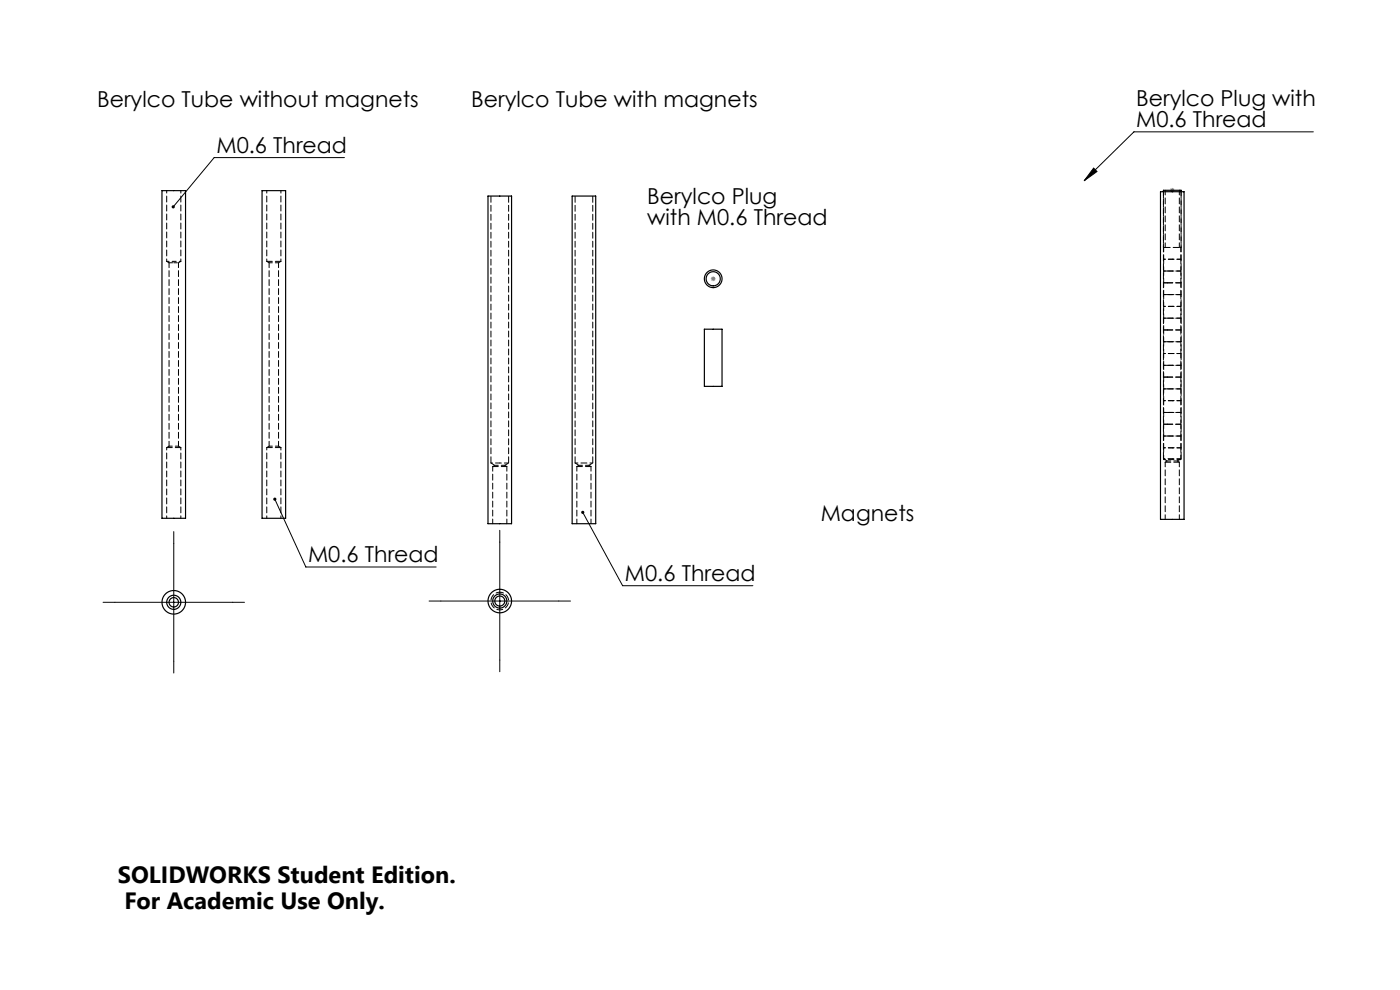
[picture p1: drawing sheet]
<svg xmlns="http://www.w3.org/2000/svg" width="297mm" height="210mm" viewBox="0 0 297 210" stroke-linecap="round" stroke-linejoin="round" font-family="sans-serif">
<path d="M73.1 33.4h-27.7l-8.7 10.5M232 35.7l.7 .7-2.7 1.9zM278.6 28h-38l-10.6 10.3M36.9 115.3v25M58.3 105.9l6.6 14.4h27.6M106 115v25M123.6 108.7l8.5 15.5h27.6M24.4 127.8h25M93.5 127.5h25" fill="none" stroke="#000" stroke-width=".21"/>
<path d="M248.7 39.9v1M150.8 59.1h1M150.9 58.8l.8 .7M151.3 58.6v1M151.7 58.8l-.8 .7M248.2 40.4h1M248.3 40l.7 .7M249 40l-.7 .7" fill="none" stroke="#808080" stroke-width=".21"/>
<path d="M36.9 115.3v-2.5M106 115v-2.5M24.4 127.8h-2.5M49.4 127.8h2.5M93.5 127.5h-2.5M106 140v2.5M118.5 127.5h2.5M36.9 140.3v2.5" fill="none" stroke="#000" stroke-width=".21" stroke-dasharray="15.2 1.3 1.3 1.3"/>
<path d="M123.4 108.4a.34 .34 0 0 0 .1 .6 .34 .34 0 0 0 .5-.3 .34 .34 0 0 0-.5-.3l.1 .3zM36.5 43.6l-.1 .3 .1 .2 .2-.2-.2 .2a.34 .34 0 0 0 .5 0 .34 .34 0 0 0 0-.5 .34 .34 0 0 0-.5 0zM58.1 105.6a.34 .34 0 0 0 .1 .6 .34 .34 0 0 0 .4-.3 .34 .34 0 0 0-.4-.3l.1 .3zM232 35.7l.7 .7-2.7 1.9z" fill="#000"/>
<g fill="none" stroke="#000" stroke-width=".25">
<path d="M34.4 40.4h5v69.5h-5zM55.6 40.4h5v69.5h-5zM103.5 41.6h5v69.5h-5zM121.4 41.6h5v69.5h-5zM246.2 40.7h5v69.5h-5zM246.8 40.7v-.3h3.8v.3M149.4 69.8h3.8v12.2h-3.8z"/>
<circle cx="151.3" cy="59.1" r="1.87"/>
<circle cx="151.3" cy="59.1" r="1.5"/>
<circle cx="36.9" cy="127.8" r="1.5"/>
<circle cx="36.9" cy="127.8" r="1"/>
<circle cx="36.9" cy="127.8" r="2.5"/>
<circle cx="106" cy="127.5" r="1.06"/>
<circle cx="106" cy="127.5" r="1.5"/>
<circle cx="106" cy="127.5" r="2.5"/>
</g>
<g fill="none" stroke="#000" stroke-width=".21" stroke-dasharray="1.3 .6" stroke-dashoffset=".9">
<path d="M246.9 55h1.8M246.9 57.5h1.8M248.7 55h1.8M248.7 57.5h1.8M246.9 65h1.8M246.9 62.5h1.8M246.9 75h1.8M246.9 72.5h1.8M246.9 77.5h1.8M246.9 67.5h1.8M248.7 65h1.8M248.7 62.5h1.8"/>
<path d="M248.7 75h1.8M248.7 72.5h1.8M248.7 77.5h1.8M248.7 67.5h1.8M104.1 98.2h1.9M106 98.2h1.9M246.8 97.3h1.9M246.9 95h1.8M246.9 92.5h1.8M246.9 85h1.8M246.9 82.5h1.8M246.9 87.5h1.8"/>
<path d="M246.9 97.5h1.8M248.7 97.3h1.9M248.7 95h1.8M248.7 92.5h1.8M248.7 85h1.8M248.7 82.5h1.8M248.7 87.5h1.8M248.7 97.5h1.8"/>
</g>
<path d="M35.9 55.7h1M36.9 55.7h1M104.1 98.2l.9 .5M107.1 98.7h-2.1M107.1 98.7l.8-.5M122 98.2l.8 .5M124.9 98.7h-2.1M124.9 98.7l.9-.5M246.8 97.3l.8 .5M249.8 97.8h-2.2M249.8 97.8l.8-.5M106 125.6a1.88 1.88 0 0 1 1.7 2.7 1.88 1.88 0 0 1-3.2 .3 1.88 1.88 0 0 1 1.2-3h.3" fill="none" stroke="#000" stroke-width=".21" stroke-dasharray="1.3 .6" stroke-dashoffset=".5"/>
<path d="M56.6 55.4h3M38.4 94.9h-3M59.6 94.9h-3M107.5 99h-3M125.4 99h-3M250.2 98h-3" fill="none" stroke="#000" stroke-width=".21" stroke-dasharray="1.3 .6" stroke-dashoffset=".1"/>
<path d="M104.1 41.6v56.6M122 41.6v56.6M246.8 40.7v56.6M107.9 98.2v-56.6M125.8 98.2v-56.6M250.6 97.3v-56.6" fill="none" stroke="#000" stroke-width=".21" stroke-dasharray="1.3 .6" stroke-dashoffset="-.1"/>
<g fill="none" stroke="#000" stroke-width=".21" stroke-dasharray="1.3 .6">
<path d="M35.4 55.4l.5 .3M37.9 55.7l.5-.3M56.6 55.4l.5 .3M59.1 55.7l.5-.3M250.3 52.5h.3M35.9 94.6l-.5 .3M38.4 94.9l-.5-.3M57.1 94.6l-.5 .3M59.6 94.9l-.5-.3M105 98.7l-.5 .3M107.5 99l-.4-.3M122.8 98.7l-.4 .3"/>
<path d="M125.4 99l-.5-.3M247.6 97.8l-.4 .2M250.2 98l-.4-.2"/>
</g>
<g fill="none" stroke="#000" stroke-width=".21" stroke-dasharray="1.3 .6" stroke-dashoffset=".3">
<path d="M246.9 60v2.5M246.9 52.5v2.5M246.9 55v2.5M246.9 57.5v2.5M247.2 40.4v12.1M250.2 52.5v-12.1M250.5 55v-2.5M250.5 57.5v-2.5M250.5 60v-2.5M246.9 70v2.5M246.9 80v2.5M246.9 62.5v2.5"/>
<path d="M246.9 72.5v2.5M246.9 75v2.5M246.9 65v2.5M246.9 77.5v2.5M246.9 67.5v2.5M250.5 72.5v-2.5M250.5 62.5v-2.5M250.5 65v-2.5M250.5 75v-2.5M250.5 77.5v-2.5M250.5 67.5v-2.5M250.5 80v-2.5"/>
<path d="M250.5 70v-2.5M104.5 99v12.1M122.4 99v12.1M246.9 92.5v2.5M246.9 82.5v2.5M246.9 90v2.5M246.9 85v2.5M246.9 95v2.5M246.9 87.5v2.5M247.2 98v12.2M250.5 82.5v-2.5M250.5 95v-2.5"/>
<path d="M250.5 85v-2.5M250.5 92.5v-2.5M250.5 87.5v-2.5M250.5 97.5v-2.5M250.5 90v-2.5M107.5 111.1v-12.1M125.4 111.1v-12.1M250.2 110.2v-12.2"/>
</g>
<path d="M122 98.2h3.8" fill="none" stroke="#000" stroke-width=".21" stroke-dasharray="1.3 .6" stroke-dashoffset=".7"/>
<path d="M35.4 55.4h1.5M35.4 40.4v15M36.9 55.4h1.5M38.4 55.4v-15M56.6 40.4v15M59.6 55.4v-15M35.4 94.9v15M56.6 94.9v15M38.4 109.9v-15M59.6 109.9v-15" fill="none" stroke="#000" stroke-width=".21" stroke-dasharray="1.3 .6" stroke-dashoffset=".8"/>
<path d="M57.1 55.7h2M37.9 94.6h-2M59.1 94.6h-2" fill="none" stroke="#000" stroke-width=".21" stroke-dasharray="1.3 .6" stroke-dashoffset=".6"/>
<g fill="none" stroke="#000" stroke-width=".21" stroke-dasharray="1.3 .6" stroke-dashoffset=".2">
<path d="M35.9 55.7v38.9M57.1 55.7v38.9M250.5 60h-2.8M250.5 57.5h-2.8M250.5 72.5h-2.8M250.5 70h-2.8M250.5 80h-2.8M250.5 62.5h-2.8M250.5 77.5h-2.8M250.5 67.5h-2.8M37.9 94.6v-38.9M59.1 94.6v-38.9"/>
<path d="M250.5 82.5h-2.8M250.5 92.5h-2.8M250.5 90h-2.8M250.5 87.5h-2.8"/>
</g>
<path d="M246.8 52.5h3.5" fill="none" stroke="#000" stroke-width=".21" stroke-dasharray="1.3 .6" stroke-dashoffset="-.2"/>
<g fill="none" stroke="#000" stroke-width=".21" stroke-dasharray="1.3 .6" stroke-dashoffset=".4">
<path d="M246.8 40.7v11.8M247.7 60h-.8M247.7 57.5h-.8M250.6 52.5v-11.8M247.7 72.5h-.8M247.7 70h-.8M247.7 80h-.8M247.7 62.5h-.8M247.7 77.5h-.8M247.7 67.5h-.8M247.7 82.5h-.8M247.7 92.5h-.8"/>
<path d="M247.7 90h-.8M247.7 87.5h-.8"/>
</g>
<g font-size="5">
<text x="25" y="187.4">SOLIDWORKS Student Edition.</text>
<text x="26.4" y="192.9">For Academic Use Only.</text>
</g>
<g font-size="4.7">
<text x="20.6" y="22.6">Berylco Tube without magnets</text>
<text x="100" y="22.6">Berylco Tube with magnets</text>
<text x="241" y="22.4">Berylco Plug with</text>
<text x="241" y="26.9">M0.6 Thread</text>
<text x="45.9" y="32.4">M0.6 Thread</text>
<text x="137.3" y="43.2">Berylco Plug</text>
<text x="137.3" y="47.7">with M0.6 Thread</text>
<text x="174.1" y="110.5">Magnets</text>
<text x="65.4" y="119.2">M0.6 Thread</text>
<text x="132.6" y="123.2">M0.6 Thread</text>
</g>
</svg>
